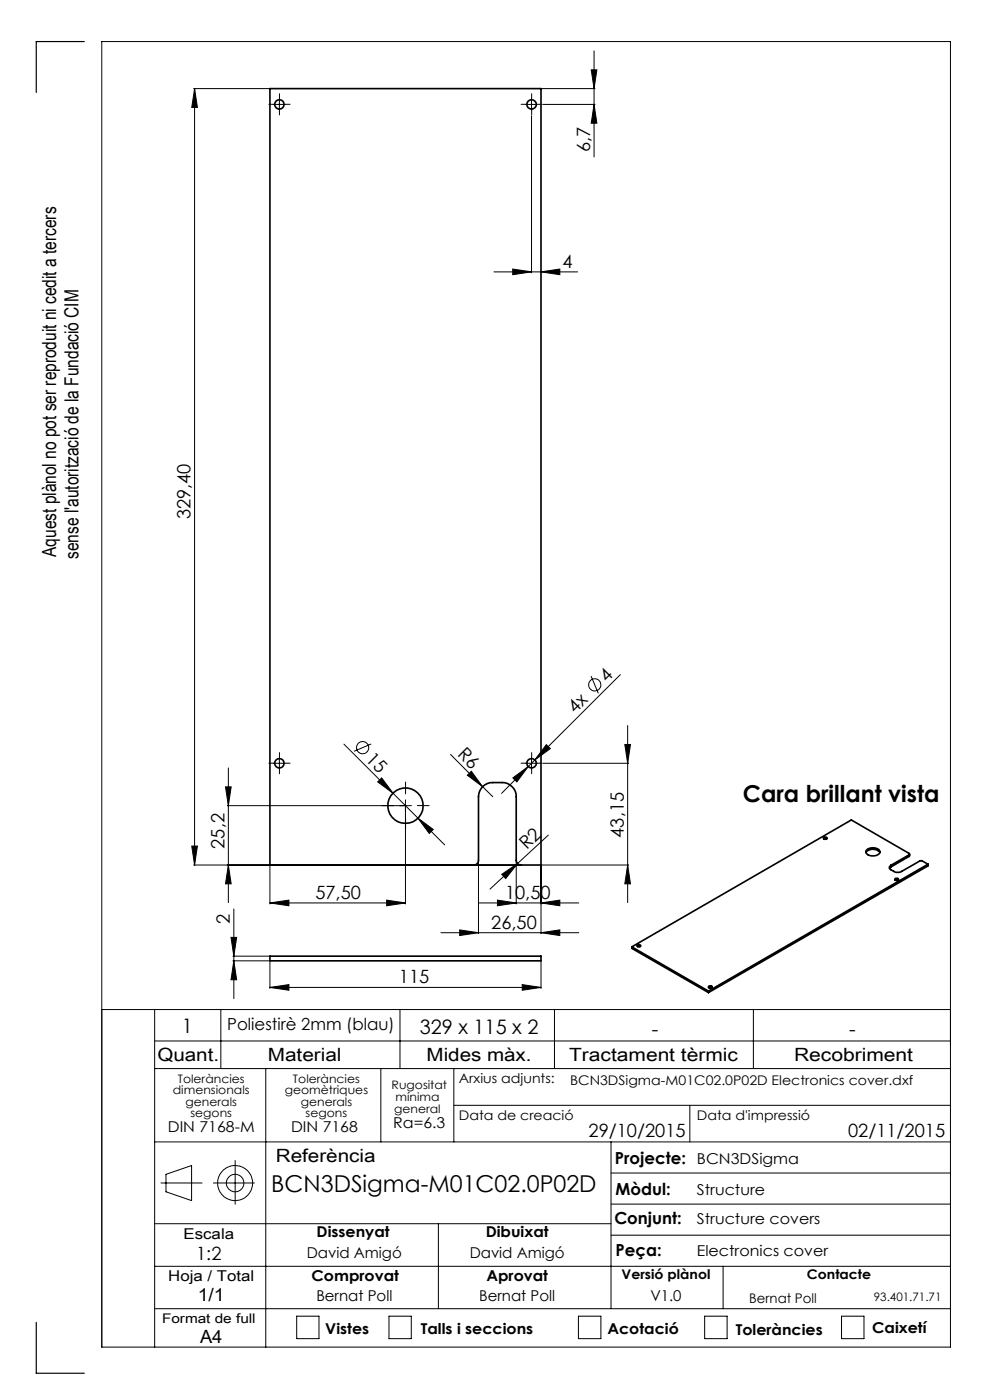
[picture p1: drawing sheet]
<svg xmlns="http://www.w3.org/2000/svg" width="210mm" height="297mm" viewBox="0 0 210 297" stroke-linecap="round" stroke-linejoin="round" font-family="sans-serif">
<g fill="none" stroke="#000" stroke-width=".21">
<path d="M41.1 18.8h15.9M41.3 18.8v164.7M41.3 18.8l.6 4h-1.2zM115 18.8h11.2M125.4 14.8h1.2l-.6 4zM126 10.8v22.5M58 22.2h2.5M59.3 20.9v2.5M111.5 22.2h2.5M112.7 24.6v33.3M112.7 20.9v2.5M115.2 22.2h11"/>
<path d="M126 22.2l.6 3.9h-1.2zM104.8 57.7h17.7M108.8 57.1l3.9 .6-3.9 .6zM114.8 57.7l3.9-.6v1.2zM73 157.9l21.3 21.3M78.7 157.8l-3.6 1.6M115.9 158l.8 .8-3.2 2.4zM125.4 143.4l1.5 3.7M131.6 143.1l-18.1 18.1M132.5 157.9h1.2l-.6 4zM133.1 153.9v37.6M40.7 179.5h1.2l-.6 4z"/>
<path d="M47.8 166.9h1.2l-.6 4zM48.2 170.9h39.1M48.4 162.9v28.6M58 161.9h2.5M59.3 160.7v2.5M80.1 165.9l.9-.9 2.4 3.3zM86 169.7v22.1M88.7 173.6l3.2 2.4-.8 .8zM95.6 160.1l6.8 6.8M100 163.6l2.4 3.3-3.3-2.4zM102.4 166.9l2.1 2.1M108.8 165l3.2-2.4-2.4 3.3z"/>
<path d="M111.5 161.9h2.5M112 162.6l-5.6 5.7M112.7 160.7v2.5M113.5 161.2l-1.5 1.4M115.2 161.9h18.1M116.3 177.2l-6.5 6M41.1 183.5h69.2M48.4 183.5l.6 4h-1.2zM49 198.9h1.2l-.6 3.9zM49.6 192.8v19M57.3 191.6l4-.6v1.2zM57.3 183.7v8.1"/>
<path d="M57.3 191.6h28.7M82 191l4 .6-4 .6zM93.5 197.9h29.3M97.5 197.3l4 .6-4 .6zM101.5 191.6h21.3M101.5 182.7v15.4M105.5 191l4 .6-4 .6zM106.4 185.5l3.4-2.3-2.5 3.2zM109.5 182.7v9.1M109.8 183.2l-5.9 5.4M114.8 191.6l3.9-.6v1.2zM114.8 197.9l3.9-.6v1.2z"/>
<path d="M114.8 183.7v14.4M115 183.5h18.3M133.1 183.5l.6 4h-1.2zM21.6 214.2h180M32.8 214.2v71.6M46.8 214.2v12.5M49.4 203.8h7.6M49.4 202.8h7.6M49.6 203.8l.6 4.1h-1.2zM57.3 209.5l4-.6v1.2zM57.3 204v5.7M57.3 209.5h57.5"/>
<path d="M84.8 214.2v12.5M110.8 208.9l4 .6-4 .6zM114.8 204v5.7M117.6 214.2v12.5M159.8 214.2v12.5M32.8 220.8h168.8M32.8 226.7h168.8M56.4 226.7v59.1M80.8 226.7v15.5M96.3 226.7v15.5M96.3 234.5h105.3M146.3 234.5v7.7"/>
<path d="M32.8 259.6h96.8M32.8 242.2h168.8M34.1 251h8.8M35.2 249.1l5.4-1.8v7.4l-5.4-1.9zM45.3 251h8.7M49.9 246.2v9.3M93 259.6v18M129.6 242.2v35.4M129.6 255.4h72M129.6 248.8h72M32.8 277.6h168.8M32.8 268.6h168.8"/>
<path d="M62.9 279.2h4.8v4.8h-4.8zM82.5 279.2h4.7v4.8h-4.7zM122.7 279.2h4.8v4.8h-4.8zM129.6 262h72M149.5 279.2h4.7v4.8h-4.7zM153.4 268.6v9M178.5 279.2h4.8v4.8h-4.8zM21.6 285.8h180v-277h-180v277"/>
<circle cx="76.9" cy="158.6" r="1.28"/>
<circle cx="126.2" cy="145.3" r="1.29"/>
<circle cx="49.9" cy="251" r="3.7"/>
<circle cx="49.9" cy="251" r="1.86"/>
</g>
<g fill="none" stroke="#000" stroke-width=".21" stroke-dasharray="15.2 1.3 1.3 1.3">
<path d="M58 22.1h-1M59.3 20.9v-1M59.3 23.4v1M60.5 22.1h1M111.5 22.1h-1M112.8 20.9v-1M112.8 23.4v1M114 22.1h1M58 161.9h-1M59.3 160.7v-1M59.3 163.2v1M60.5 161.9h1"/>
<path d="M83.5 170.9h-2.5M86 168.4v-2.5M86 173.4v2.5M88.5 170.9h2.5M111.5 161.9h-1M112.8 160.7v-1M112.8 163.2v1M114 161.9h1"/>
</g>
<path d="M17.9 8.8h-10.2v10.8M7.7 280.5v10.8h10.2" fill="none" stroke="#000" stroke-width=".25"/>
<g fill="#000">
<path d="M100 163.6l2.4 3.3-3.3-2.4zM106.4 185.5l3.4-2.3-2.5 3.2z"/>
<path d="M41.3 18.8l.6 4h-1.2zM40.7 179.5h1.2l-.6 4zM47.8 166.9h1.2l-.6 4zM48.4 183.5l.6 4h-1.2z"/>
<path d="M88.7 173.6l2.4 3.2 .8-.8zM81 165l-.9 .9 3.3 2.4z"/>
<path d="M108.8 165l.8 .9 2.4-3.3zM115.9 158l-2.4 3.2 3.2-2.4z"/>
<path d="M82 191l4 .6-4 .6zM57.3 191.6l4-.6v1.2z"/>
<path d="M105.5 191l4 .6-4 .6zM114.8 191.6l3.9-.6v1.2zM97.5 197.3l4 .6-4 .6zM114.8 197.9l3.9-.6v1.2zM108.8 57.1l3.9 .6-3.9 .6zM114.8 57.7l3.9-.6v1.2zM57.3 209.5l4-.6v1.2zM110.8 208.9l4 .6-4 .6z"/>
<path d="M133.1 183.5l.6 4h-1.2zM132.5 157.9h1.2l-.6 4zM126 22.2l.6 3.9h-1.2zM125.4 14.8h1.2l-.6 4zM49.6 203.8l.6 4.1h-1.2zM49 198.9h1.2l-.6 3.9z"/>
</g>
<g fill="none" stroke="#000" stroke-width=".35">
<path d="M57.3 18.8h57.5v164.7h-4.3a1.09 1.09 0 0 1-1-1v-13.5a3 3 0 0 0-3-3 4.9 4.9 0 0 0-3.7 .5 3.1 3.1 0 0 0-1.3 2.5v13.5a1.02 1.02 0 0 1-1 1h-43.2zM174.7 177.7a.4 .4 0 0 1 .4-.2 .4 .4 0 0 1 .3 .4 .4 .4 0 0 1-.4 .2 .4 .4 0 0 1-.3-.4zM174.8 178h.5M183.7 180.9a1.9 1.9 0 0 1 3 0M183.9 180.3a1.98 1.98 0 0 1 2.7 .2 1.07 1.07 0 0 1-1.3 1.1 1.18 1.18 0 0 1-1.6-1.2zM189 183.9l-.3 .3M189 183.5v.4M189.9 186.4l.5-.1 .2 .2a.34 .34 0 0 1-.4 .3 .34 .34 0 0 1-.3-.4zM189.9 186.7h.6M192.8 181.4v-.4l-12.2-7-46.6 26.9M192.8 181.4l-3.8 2.1M192.8 181.4v.3"/>
<path d="M192.8 181.7l-3.8 2.2M192.9 181.2l-.1 .5M196.9 183.3l-1.4-.7h-.3l-3.9 2.3a2.01 2.01 0 0 1-2.3-.4 .52 .52 0 0 1-.3-.5 .52 .52 0 0 1 .3-.5M196.9 183.3v.4l-46.6 26.9M196.9 183.3l-46.6 27M57.3 202.8h57.5v1h-57.5zM134 200.9v.3l16.3 9.4M134 200.9l16.3 9.4M135.1 200.6a.36 .36 0 0 1 .5-.2 .36 .36 0 0 1 .2 .4h-.5zM135.3 200.8h.5M150.3 210.3v.3M150.4 209.2l.3-.1 .3 .2a.37 .37 0 0 1-.3 .3 .37 .37 0 0 1-.4-.3z"/>
<path d="M150.4 209.5h.6"/>
<circle cx="59.3" cy="22.1" r=".99"/>
<circle cx="112.7" cy="22.1" r=".99"/>
<circle cx="59.3" cy="161.9" r=".99"/>
<circle cx="86" cy="170.9" r="3.8"/>
<circle cx="112.7" cy="161.9" r=".99"/>
</g>
<g font-size="4.9">
<text x="157.6" y="170.2">Cara brillant vista</text>
<text x="57.5" y="253">BCN3DSigma-M01C02.0P02D</text>
</g>
<g font-size="4.2">
<text x="38.6" y="219">1</text>
<text x="89" y="219.4">329 x 115 x 2</text>
<text x="138.3" y="219.7">-</text>
<text x="180.1" y="219.7">-</text>
</g>
<g font-size="4.1">
<text x="11.9" y="118.1" transform="rotate(-90 11.9 118.1)">Aquest plànol no pot ser reproduit ni cedit a tercers</text>
<text x="16.6" y="118.6" transform="rotate(-90 16.6 118.6)">sense l'autorització de la Fundació CIM</text>
</g>
<g font-size="3.9">
<text x="125.2" y="32.2" transform="rotate(-90 125.2 32.2)">6,7</text>
<text x="119.3" y="56.8">4</text>
<text x="40.4" y="110.1" transform="rotate(-90 40.4 110.1)">329,40</text>
<text x="128.7" y="144.8" transform="rotate(-45 128.7 144.8)">4</text>
<text x="122" y="151.5" transform="rotate(-45 122 151.5)">4x</text>
<text x="77.4" y="161.1" transform="rotate(45 77.4 161.1)">15</text>
<text x="96.9" y="160.2" transform="rotate(45 96.9 160.2)">R6</text>
<text x="132.3" y="177.7" transform="rotate(-90 132.3 177.7)">43,15</text>
<text x="47.6" y="180.1" transform="rotate(-90 47.6 180.1)">25,2</text>
<text x="111.8" y="180.4" transform="rotate(-44 111.8 180.4)">R2</text>
<text x="66.9" y="190.7">57,50</text>
<text x="107.1" y="190.7">10,50</text>
<text x="48.8" y="196" transform="rotate(-90 48.8 196)">2</text>
<text x="104.2" y="197">26,50</text>
<text x="84.6" y="208.6">115</text>
<text x="33.4" y="225">Quant.</text>
<text x="56.8" y="225">Material</text>
<text x="90.5" y="225">Mides màx.</text>
<text x="120.7" y="225">Tractament tèrmic</text>
<text x="168.4" y="225">Recobriment</text>
<text x="124.8" y="241.3">29/10/2015</text>
<text x="179.9" y="241.3">02/11/2015</text>
<text x="58.5" y="246.5">Referència</text>
<text x="41.6" y="267.2">1:2</text>
<text x="41.9" y="276.1">1/1</text>
<text x="42.4" y="284.9">A4</text>
</g>
<g font-size="3.5">
<text x="48.2" y="218.6">Poliestirè 2mm (blau)</text>
<text x="130.5" y="246.8">Projecte:</text>
<text x="130.6" y="253.4">Mòdul:</text>
<text x="130.3" y="259.8">Conjunt:</text>
<text x="130.6" y="266.4">Peça:</text>
</g>
<g font-size="3.2">
<text x="83.4" y="239.3">Ra=6.3</text>
<text x="35.6" y="240.1">DIN 7168-M</text>
<text x="61.7" y="240.1">DIN 7168</text>
<text x="147.8" y="246.8">BCN3DSigma</text>
<text x="147.8" y="253.4">Structure</text>
<text x="38.9" y="262.9">Escala</text>
<text x="67.2" y="262.5">Dissenyat</text>
<text x="103" y="262.5">Dibuixat</text>
<text x="147.8" y="259.8">Structure covers</text>
<text x="65.1" y="266.8">David Amigó</text>
<text x="99.6" y="266.8">David Amigó</text>
<text x="147.8" y="266.4">Electronics cover</text>
<text x="35.7" y="271.7">Hoja / Total</text>
<text x="66.1" y="271.7">Comprovat</text>
<text x="103.2" y="271.7">Aprovat</text>
<text x="67.1" y="276.1">Bernat Poll</text>
<text x="101.6" y="276.1">Bernat Poll</text>
<text x="138" y="276.1">V1.0</text>
<text x="69" y="283.1">Vistes</text>
<text x="89.3" y="283.1">Talls i seccions</text>
<text x="128.8" y="283.1">Acotació</text>
<text x="156.1" y="283.2">Toleràncies</text>
<text x="185" y="282.8">Caixetí</text>
</g>
<g font-size="2.8">
<text x="97.3" y="229.6">Arxius adjunts:</text>
<text x="120.9" y="230.2">BCN3DSigma-M01C02.0P02D Electronics cover.dxf</text>
<text x="97.3" y="237.7">Data de creació</text>
<text x="147.8" y="237.7">Data d'impressió</text>
<text x="131.8" y="271.4">Versió plànol</text>
<text x="171.2" y="271.4">Contacte</text>
<text x="34.4" y="280.7">Format de full</text>
<text x="158.9" y="276.3">Bernat Poll</text>
</g>
<g font-size="2.5">
<text x="36.7" y="232.1">dimensionals</text>
<text x="37.7" y="229.6">Toleràncies</text>
<text x="60.4" y="232.1">geomètriques</text>
<text x="62.1" y="229.6">Toleràncies</text>
<text x="83.1" y="231">Rugositat</text>
<text x="83.9" y="233.5">mínima</text>
<text x="39.4" y="234.6">generals</text>
<text x="40.4" y="237.1">segons</text>
<text x="63.8" y="234.6">generals</text>
<text x="64.8" y="237.1">segons</text>
<text x="83.6" y="236.2">general</text>
<text x="185.4" y="276.1">93.401.71.71</text>
</g>
</svg>
